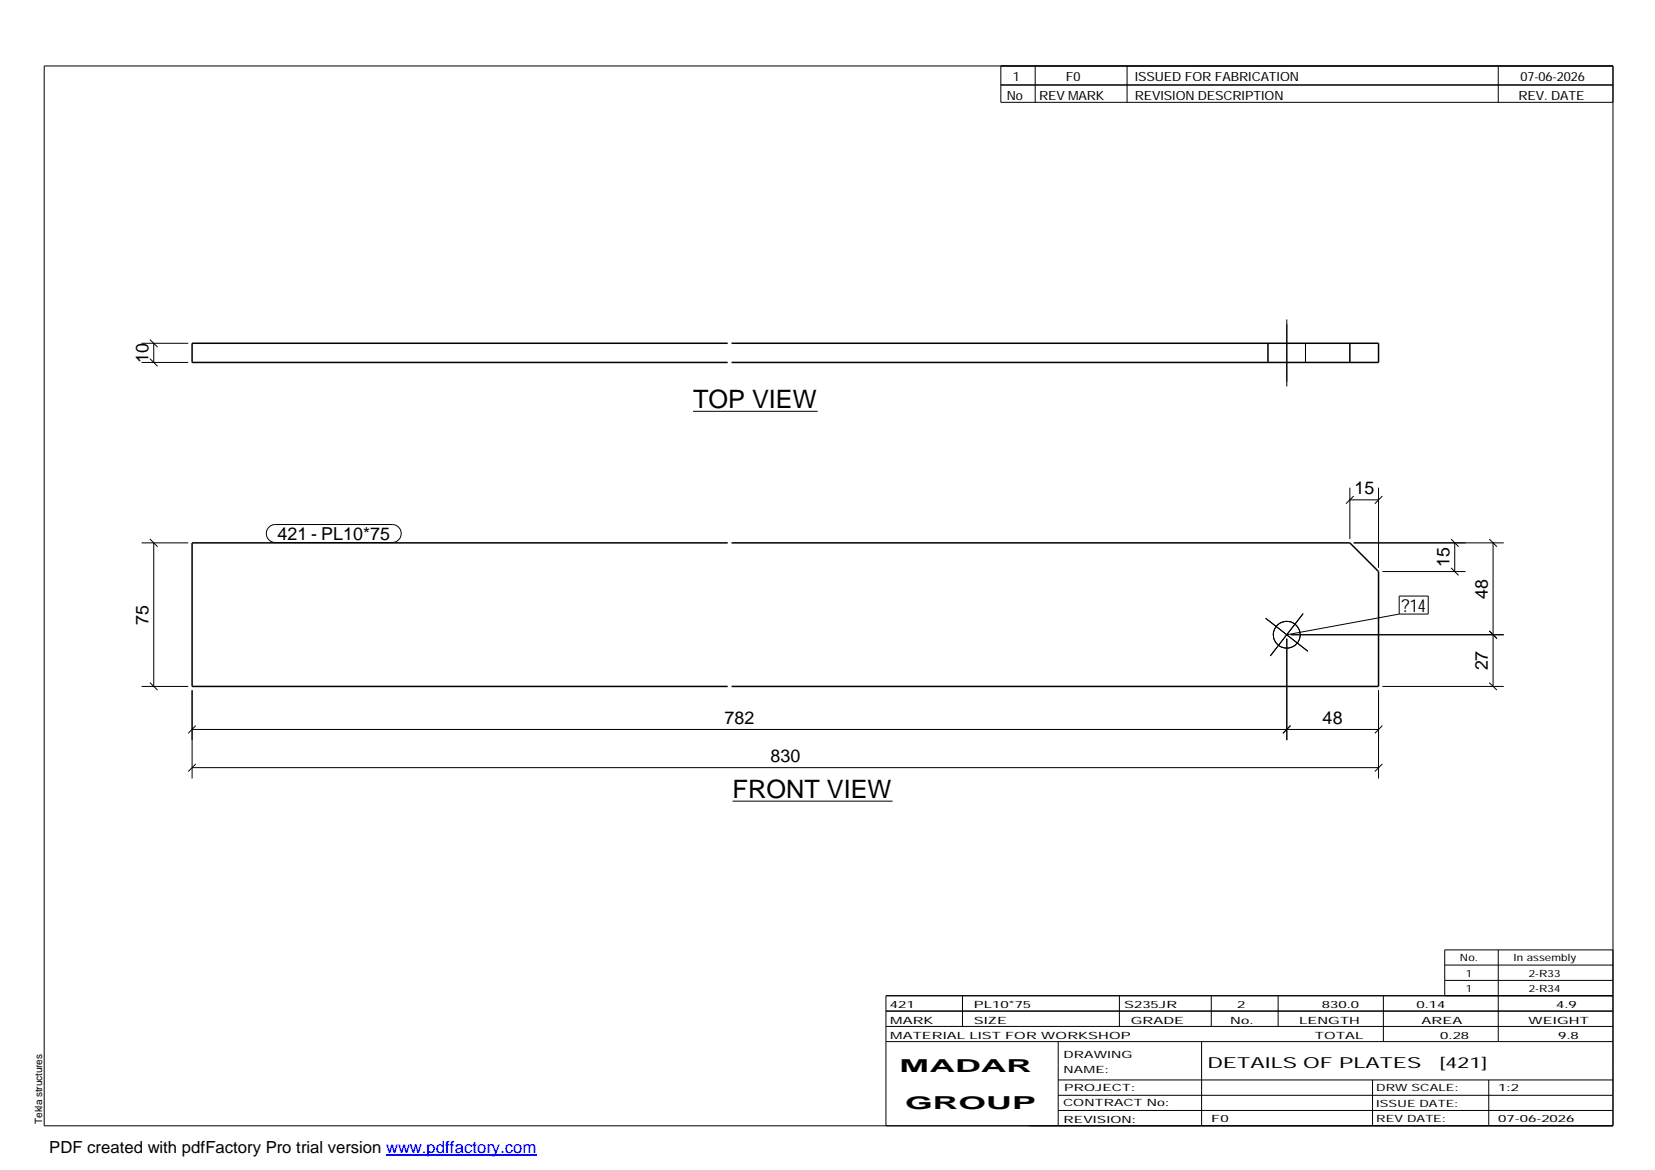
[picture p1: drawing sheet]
<svg xmlns="http://www.w3.org/2000/svg" width="420mm" height="297mm" viewBox="0 0 420 297" stroke-linecap="round" stroke-linejoin="round" font-family="sans-serif">
<g fill="none" stroke="#000" stroke-width=".25">
<path d="M11.2 16.7h398.3v269.1h-398.3zM254.1 16.7v9.3h155.4M262.8 16.7v9.3M286.1 16.7v9.3M380.4 16.7v9.3M254.1 21.6h155.4M35.9 92h11.9M35.9 87.2h11.9M38.1 91l1.9 2M38.1 86.2l1.9 1.9M39 87.2v4.8M321.9 87.2v4.8"/>
<path d="M326.7 81.1v17M331.4 87.2v4.8M175.9 104.4h31.7M35.9 137.8h11.9M38.1 136.8l1.9 2M39 137.8v36.5M68.3 133.8l.7-.5 .9-.1h29.7a2.29 2.29 0 0 1 2.3 2.3 2.29 2.29 0 0 1-2.3 2.2h-29.7a2.27 2.27 0 0 1-2.1-1.4 2.27 2.27 0 0 1 .5-2.5zM342.7 126.9h7.3M342.7 123.8v13M343.7 125.9l-2 2M343.7 137.8h38.1M350 123.8v20.3"/>
<path d="M350.9 125.9l-1.9 2M368.4 136.8l1.9 2M369.3 137.8v7.3M378.1 136.8l1.9 2M379.1 137.8v36.5M321.3 157l10.7 8.3M330.8 155.8l-8.3 10.7M350.9 145.1h21.2M355.2 151.3h7.4v4.6h-7.4zM355.2 155.9l-28.5 5.2M368.4 144.2l1.9 1.9M35.9 174.3h11.9"/>
<path d="M38.1 173.3l1.9 1.9M48.8 175.2v22.4M326.7 162.1v25.8M327.7 161.1h54.1M350 175.2v22.4M350.9 174.3h30.9M378.1 173.3l1.9 1.9M378.1 160.2l1.9 1.9M48.8 194.9h301.2M48.8 185.2h301.2M49.7 194l-1.9 1.9M49.7 184.2l-1.9 2"/>
<path d="M327.6 184.2l-1.9 2M350.9 194l-1.9 1.9M350.9 184.2l-1.9 2M186 203.4h40.6M224.9 256.7h184.6M244.3 252.8v7.8M284.2 252.8v7.8M307.5 252.8v7.8M324.5 252.8v7.8M351.2 252.8v11.6M366.8 245h42.7M366.8 248.9h42.7"/>
<path d="M380.4 241.2v23.2M409.5 241.2h-42.7v11.6M409.5 252.8h-184.6v33M224.9 264.4h184.6M224.9 260.6h184.6M268.6 264.4v21.4M268.6 274.2h140.9M268.6 278.1h140.9M305.1 264.4v21.4M348.4 274.2v11.6M378 274.2v11.6M268.6 281.9h140.9"/>
<circle cx="326.6" cy="161.1" r="3.4"/>
</g>
<path d="M184.7 87.2h-135.9v4.8h135.9M185.7 87.2h164.3v4.8h-164.3M342.7 87.2v4.8M184.7 137.8h-135.9v36.5h135.9M185.7 137.8h157l7.3 7.3v29.2h-164.3" fill="none" stroke="#000" stroke-width=".38"/>
<path d="M98 293.3h38.2" fill="none" stroke="#00f" stroke-width=".3"/>
<g font-size="6.4">
<text x="175.9" y="103.7">TOP VIEW</text>
<text x="186" y="202.7">FRONT VIEW</text>
</g>
<g font-size="4.5">
<text x="37.7" y="92.1" transform="rotate(-90 37.7 92.1)">10</text>
<text x="343.8" y="125.5">15</text>
<text x="70.5" y="137.1">421 - PL10*75</text>
<text x="368" y="144" transform="rotate(-90 368 144)">15</text>
<text x="355.8" y="155.3">?14</text>
<text x="377.7" y="152" transform="rotate(-90 377.7 152)">48</text>
<text x="37.7" y="158.6" transform="rotate(-90 37.7 158.6)">75</text>
<text x="377.7" y="170.2" transform="rotate(-90 377.7 170.2)">27</text>
<text x="183.9" y="183.8">782</text>
<text x="335.8" y="183.8">48</text>
<text x="195.6" y="193.5">830</text>
<text x="228.4" y="272.3">MADAR</text>
<text x="229.8" y="281.6">GROUP</text>
</g>
<text font-size="4.2" x="12.5" y="292.7">PDF created with pdfFactory Pro trial version www.pdffactory.com</text>
<g font-size="3.9">
<text x="306.5" y="271.3">DETAILS OF PLATES</text>
<text x="365.4" y="271.3">[421]</text>
</g>
<g font-size="3.2">
<text x="257.1" y="20.5">1</text>
<text x="270.6" y="20.5">F0</text>
<text x="288.1" y="20.5">ISSUED FOR FABRICATION</text>
<text x="386" y="20.5">07-06-2026</text>
<text x="255.6" y="25.5">No</text>
<text x="263.8" y="25.5">REV MARK</text>
<text x="288.1" y="25.5">REVISION DESCRIPTION</text>
<text x="385.5" y="25.5">REV. DATE</text>
</g>
<g font-size="2.5">
<text x="370.6" y="244.1">No.</text>
<text x="384.3" y="244.1">In assembly</text>
<text x="372.1" y="247.9">1</text>
<text x="372.1" y="251.8">1</text>
<text x="388.1" y="247.9">2-R33</text>
<text x="388.1" y="251.8">2-R34</text>
<text x="225.9" y="255.9">421</text>
<text x="247.3" y="255.9">PL10*75</text>
<text x="285.4" y="255.9">S235JR</text>
<text x="314.1" y="255.9">2</text>
<text x="335.6" y="255.9">830.0</text>
<text x="359.6" y="255.9">0.14</text>
<text x="395.1" y="255.9">4.9</text>
<text x="226" y="263.7">MATERIAL LIST FOR WORKSHOP</text>
<text x="226" y="259.9">MARK</text>
<text x="247.2" y="259.9">SIZE</text>
<text x="287.1" y="259.9">GRADE</text>
<text x="312.3" y="259.9">No.</text>
<text x="329.8" y="259.9">LENGTH</text>
<text x="333.8" y="263.7">TOTAL</text>
<text x="360.9" y="259.9">AREA</text>
<text x="365.6" y="263.7">0.28</text>
<text x="388.1" y="259.9">WEIGHT</text>
<text x="395.6" y="263.7">9.8</text>
<text x="270" y="268.5">DRAWING</text>
<text x="270" y="272.5">NAME:</text>
<text x="269.9" y="280.9">CONTRACT No:</text>
<text x="270.2" y="277">PROJECT:</text>
<text x="349.4" y="277.1">DRW SCALE:</text>
<text x="349.4" y="281">ISSUE DATE:</text>
<text x="380.4" y="277.1">1:2</text>
<text x="10.7" y="285.4" transform="rotate(-90 10.7 285.4)">Tekla structures</text>
<text x="270" y="285">REVISION:</text>
<text x="307.5" y="284.8">F0</text>
<text x="349.4" y="284.8">REV DATE:</text>
<text x="380.4" y="284.8">07-06-2026</text>
</g>
</svg>
